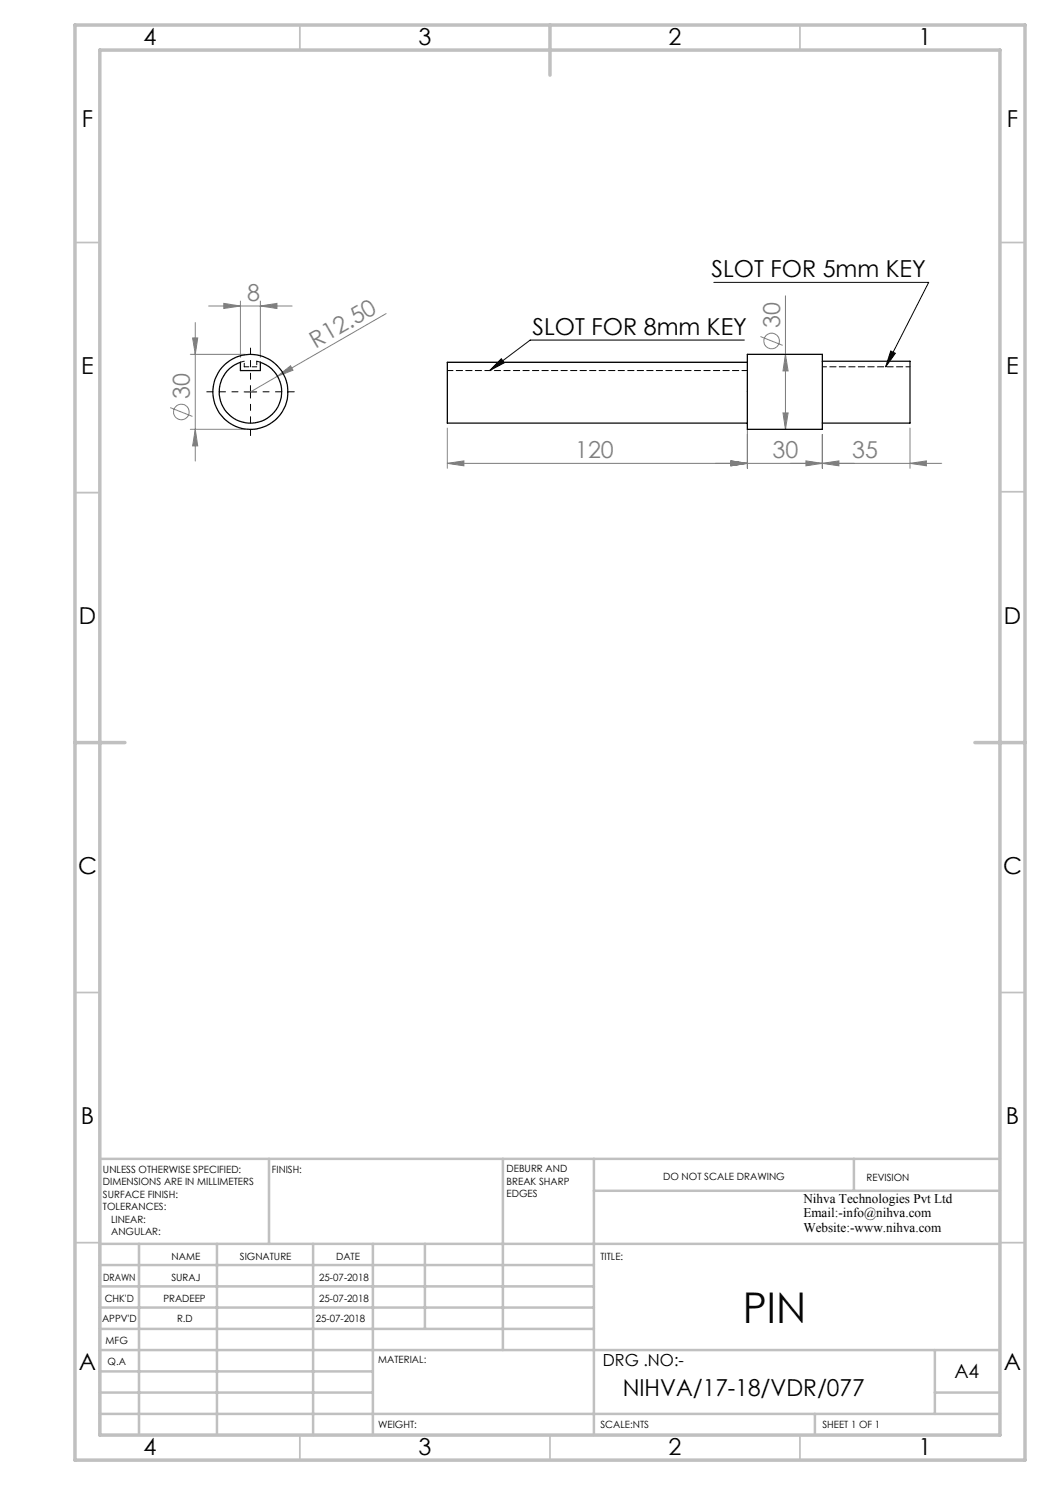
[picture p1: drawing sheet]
<svg xmlns="http://www.w3.org/2000/svg" width="210mm" height="297mm" viewBox="0 0 210 297" stroke-linecap="round" stroke-linejoin="round" font-family="sans-serif">
<g fill="none" stroke="#808080" stroke-width=".2">
<path d="M157.1 59.2v26.7M38.1 70.9h11M38.5 67.6h1l-.4 3.3zM39.1 64.5v27.7M41.7 61.2h16.7M44.8 60.7l3.3 .5-3.3 .5zM48.1 60.2v11.3M52.1 61.2l3.3-.5v1zM52.1 60.2v11.3M55.5 75.2l2.6-2 .5 .8zM55.5 75.2l-5.4 3.2M77.2 62.7l-21.7 12.5"/>
<path d="M152.1 67.3l4.4 1.8M157.1 70.9l.5 3.3h-1zM34 81.5l4.5 1.8M38.1 85.9h11M39.1 85.9l.4 3.3h-1zM89.5 92.7l3.3-.5v1zM89.5 85.6v8.1M89.5 92.7h98.8M146.2 92.2l3.3 .5-3.3 .5zM149.5 85.6v8.1M156.6 82.6h1l-.5 3.3zM161.2 92.2l3.3 .5-3.3 .5z"/>
<path d="M164.5 92.7l3.3-.5v1zM164.5 86.9v6.8M182 92.7l3.3-.5v1zM182 85.6v8.1"/>
<circle cx="154.3" cy="68.2" r="1.56"/>
<circle cx="36.3" cy="82.4" r="1.56"/>
</g>
<path d="M142.8 56.5h42.9l-8.6 16.9M48.8 78.4h2.5M50.1 77.1v2.5M100.3 71.8l.6 .8-3 1.5zM148.9 68h-42.9l-8.1 6.1M178.2 70.2l.9 .5-2 2.7z" fill="none" stroke="#000" stroke-width=".2"/>
<path d="M47.6 78.4h-6.2M50.1 75.9v-6.3M52.6 78.4h6.3M50.1 80.9v6.2" fill="none" stroke="#000" stroke-width=".2" stroke-dasharray="15.2 1.3 1.3 1.3" stroke-dashoffset="14"/>
<g fill="none" stroke="#c0c0c0" stroke-width=".35">
<path d="M60 5v5M160 5v5M15 48.5h5M200 48.5h5M15 98.5h5M200 98.4h5M15 198.5h5M200 198.5h5M15 248.5h5M200 248.5h5M60 287v5M110 287v5"/>
<path d="M160 287v5"/>
</g>
<g fill="none" stroke="#c0c0c0" stroke-width=".5">
<path d="M53.8 231.8v17M100.6 231.8v38.2M118.8 231.8v55.2M118.8 238.2h81.2M170.8 231.8v6.4M200 231.8h-180v55.2M20 248.8h180M20 257.3h98.8M20 253h98.8M27.8 248.8v38.2M43.4 248.8v38.2M62.6 248.8v38.2"/>
<path d="M74.6 248.8v38.2M85 248.8v17M20 265.8h98.8M20 261.5h98.8M20 278.5h54.6M20 274.3h54.6M20 270h180M187 278.5h13M187 270v12.8M20 282.8h180M163 282.8v4.2"/>
</g>
<path d="M15 5h190v287h-190zM20 10h180v277h-180zM110 5v10M15 148.5h10M195 148.5h10" fill="none" stroke="#c0c0c0" stroke-width=".7"/>
<path d="M178.2 70.2l.9 .5-2 2.7zM100.3 71.8l.6 .8-3 1.5z" fill="#000"/>
<g fill="#808080">
<path d="M55.5 75.2l2.6-2 .5 .8z"/>
<path d="M44.8 60.7l3.3 .5-3.3 .5zM52.1 61.2l3.3-.5v1zM89.5 92.7l3.3-.5v1zM146.2 92.2l3.3 .5-3.3 .5zM146.2 92.2l3.3 .5-3.3 .5zM164.5 92.7l3.3-.5v1zM161.2 92.2l3.3 .5-3.3 .5zM182 92.7l3.3-.5v1z"/>
<path d="M38.5 67.6h1l-.4 3.3zM39.1 85.9l.4 3.3h-1zM157.1 70.9l.5 3.3h-1zM156.6 82.6h1l-.5 3.3z"/>
</g>
<g fill="none" stroke="#000" stroke-width=".25">
<path d="M45.4 74.2l1.5-1.2 1.2-.5v1.6h4v-1.6a6.2 6.2 0 0 1 3.6 8.7 6.2 6.2 0 0 1-9.2 2.3 6.2 6.2 0 0 1-1.1-9.3zM149.5 70.9h15v15h-15zM149.5 72.5h-60v12.1h60M164.5 72.2h17.5v12.4h-17.5"/>
<circle cx="50.1" cy="78.4" r="7.5"/>
</g>
<path d="M48.1 72.4l.8-.2M51.4 72.2l.7 .2" fill="none" stroke="#000" stroke-width=".2" stroke-dasharray="1.3 .6" stroke-dashoffset=".4"/>
<path d="M51.4 73.4h-2.5" fill="none" stroke="#000" stroke-width=".2" stroke-dasharray="1.3 .6" stroke-dashoffset=".3"/>
<path d="M48.9 73.4v-1.2M51.4 72.2v1.2" fill="none" stroke="#000" stroke-width=".2" stroke-dasharray="1.3 .6" stroke-dashoffset=".6"/>
<path d="M149.5 74.1h-60" fill="none" stroke="#000" stroke-width=".2" stroke-dasharray="1.3 .6" stroke-dashoffset=".2"/>
<path d="M164.5 73.4h17.5" fill="none" stroke="#000" stroke-width=".2" stroke-dasharray="1.3 .6" stroke-dashoffset=".5"/>
<text font-size="8.5" x="148.6" y="264.5">PIN</text>
<g font-size="4.7">
<text x="28.7" y="9">4</text>
<text x="83.7" y="9">3</text>
<text x="133.7" y="9">2</text>
<text x="183.7" y="9">1</text>
<text x="16.4" y="25.5">F</text>
<text x="201.4" y="25.5">F</text>
<text x="142.3" y="55.4">SLOT FOR 5mm KEY</text>
<text x="106.5" y="67">SLOT FOR 8mm KEY</text>
<text x="16.2" y="74.7">E</text>
<text x="201.2" y="74.8">E</text>
<text x="15.8" y="124.7">D</text>
<text x="200.8" y="124.7">D</text>
<text x="15.6" y="174.7">C</text>
<text x="200.6" y="174.7">C</text>
<text x="16.2" y="224.7">B</text>
<text x="201.2" y="224.7">B</text>
<text x="15.8" y="274">A</text>
<text x="200.8" y="274">A</text>
<text x="124.5" y="279.1">NIHVA/17-18/VDR/077</text>
<text x="28.7" y="291">4</text>
<text x="83.7" y="291">3</text>
<text x="133.7" y="291">2</text>
<text x="183.7" y="291">1</text>
</g>
<g font-size="4.7" fill="#808080">
<text x="49.4" y="60.2">8</text>
<text x="156.1" y="65.6" transform="rotate(-90 156.1 65.6)">30</text>
<text x="63.1" y="69.7" transform="rotate(-30 63.1 69.7)">R12.50</text>
<text x="38" y="79.8" transform="rotate(-90 38 79.8)">30</text>
<text x="115" y="91.6">120</text>
<text x="154.5" y="91.6">30</text>
<text x="170.5" y="91.6">35</text>
</g>
<text font-size="3.9" x="190.9" y="275.5">A4</text>
<text font-size="3.3" x="120.6" y="273.1">DRG .NO:-</text>
<g font-size="2.7">
<text x="160.7" y="240.6">Nihva Technologies Pvt Ltd</text>
<text x="160.7" y="243.5">Email:-info@nihva.com</text>
<text x="160.7" y="246.3">Website:-www.nihva.com</text>
</g>
<g font-size="2">
<text x="20.6" y="234.6">UNLESS OTHERWISE SPECIFIED:</text>
<text x="20.6" y="237.1">DIMENSIONS ARE IN MILLIMETERS</text>
<text x="20.6" y="239.6">SURFACE FINISH:</text>
<text x="54.4" y="234.6">FINISH:</text>
<text x="101.3" y="234.5">DEBURR AND</text>
<text x="101.3" y="237">BREAK SHARP</text>
<text x="101.3" y="239.5">EDGES</text>
<text x="132.6" y="236">DO NOT SCALE DRAWING</text>
<text x="173.3" y="236.2">REVISION</text>
<text x="20.6" y="242.1">TOLERANCES:</text>
<text x="22.2" y="244.6">LINEAR:</text>
<text x="22.2" y="247.1">ANGULAR:</text>
<text x="34.3" y="252">NAME</text>
<text x="48" y="252">SIGNATURE</text>
<text x="67.2" y="251.9">DATE</text>
<text x="120.1" y="251.9">TITLE:</text>
<text x="20.6" y="256.1">DRAWN</text>
<text x="34.3" y="256.1">SURAJ</text>
<text x="63.8" y="256.1">25-07-2018</text>
<text x="20.9" y="260.3">CHK'D</text>
<text x="32.7" y="260.3">PRADEEP</text>
<text x="63.8" y="260.3">25-07-2018</text>
<text x="20.4" y="264.4">APPV'D</text>
<text x="21.1" y="268.8">MFG</text>
<text x="35.4" y="264.4">R.D</text>
<text x="63.1" y="264.4">25-07-2018</text>
<text x="21.5" y="273">Q.A</text>
<text x="75.6" y="272.5">MATERIAL:</text>
<text x="75.6" y="285.5">WEIGHT:</text>
<text x="120.1" y="285.6">SCALE:NTS</text>
<text x="164.5" y="285.6">SHEET 1 OF 1</text>
</g>
</svg>
